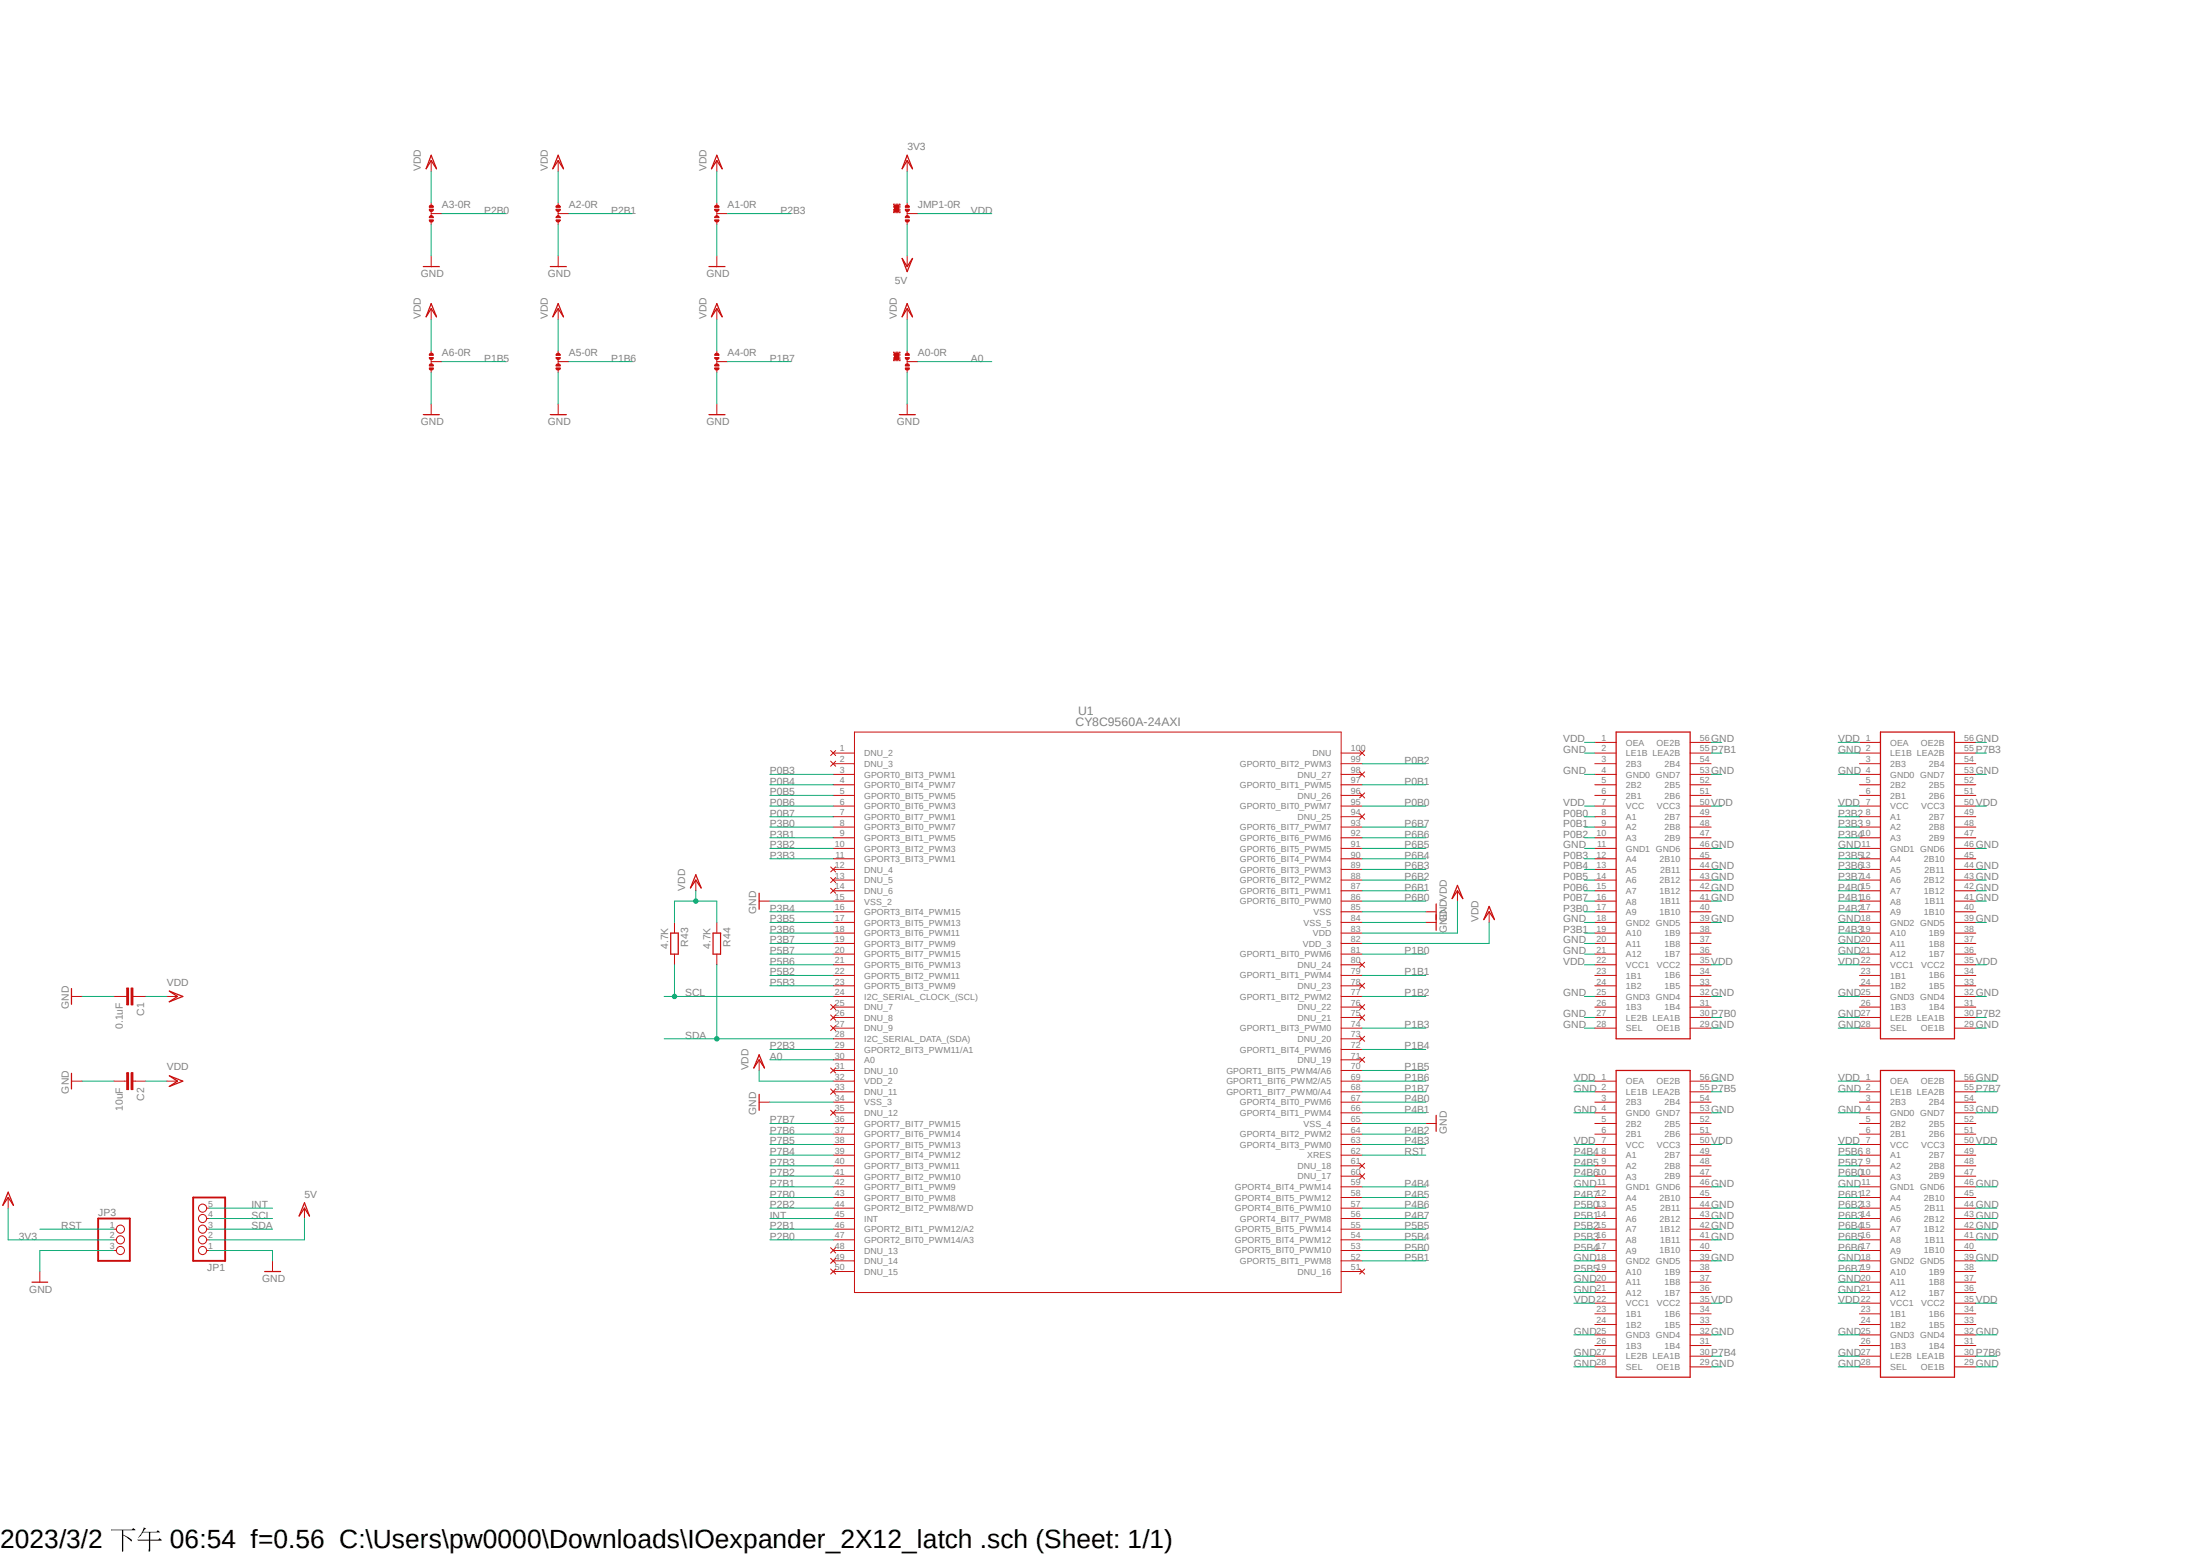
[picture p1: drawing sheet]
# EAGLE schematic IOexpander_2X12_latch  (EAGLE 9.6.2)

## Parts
A0  0R-JUMPA  [A0R-JMP]
A1  0R-JUMPA  [A0R-JMP]
A2  0R-JUMPA  [A0R-JMP]
A3  0R-JUMPA  [A0R-JMP]
A4  0R-JUMPA  [A0R-JMP]
A5  0R-JUMPA  [A0R-JMP]
A6  0R-JUMPA  [A0R-JMP]
C1  0.1uF  C-EUC0805  [C0805]
C2  10uF  C-EUC0805  [C0805]
JMP1  0R-JUMPA  [A0R-JMP]
JP1  PINHD-1X5  [1X05]
JP3  PINHD-1X3  [1X03]
R43  4.7K  R-EU_R0805  [R0805]
R44  4.7K  R-EU_R0805  [R0805]
U1  CY8C9560A-24AXI  [TQFP-100]
U$1  SN74ALVCH162260DLR  [SN74ALVCH162260DLR]
U$2  SN74ALVCH162260DLR  [SN74ALVCH162260DLR]
U$3  SN74ALVCH162260DLR  [SN74ALVCH162260DLR]
U$4  SN74ALVCH162260DLR  [SN74ALVCH162260DLR]

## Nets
3V3: JMP1.1 JP3.2 ; supply symbol labelled VDD
5V: JMP1.3 JP1.2 ; supply symbol labelled VDD
A0: A0.2 U1.30(A0)
GND: A0.3 A1.3 A2.3 A3.3 A4.3 A5.3 A6.3 C1.2 C2.2 JP1.1 JP3.3 U1.15(VSS_2) U1.34(VSS_3) U1.65(VSS_4) U1.84(VSS_5) U1.85(VSS) U$1.2(LE1B) U$1.4(GND0) U$1.11(GND1) U$1.18(GND2) U$1.20(A11) U$1.21(A12) U$1.25(GND3) U$1.27(LE2B) U$1.28(SEL) U$1.29(OE1B) U$1.32(GND4) U$1.39(GND5) U$1.41(1B11) U$1.42(1B12) U$1.43(2B12) U$1.44(2B11) U$1.46(GND6) U$1.53(GND7) U$1.56(OE2B) U$2.2(LE1B) U$2.4(GND0) U$2.11(GND1) U$2.18(GND2) U$2.20(A11) U$2.21(A12) U$2.25(GND3) U$2.27(LE2B) U$2.28(SEL) U$2.29(OE1B) U$2.32(GND4) U$2.39(GND5) U$2.41(1B11) U$2.42(1B12) U$2.43(2B12) U$2.44(2B11) U$2.46(GND6) U$2.53(GND7) U$2.56(OE2B) U$3.2(LE1B) U$3.4(GND0) U$3.11(GND1) U$3.18(GND2) U$3.20(A11) U$3.21(A12) U$3.25(GND3) U$3.27(LE2B) U$3.28(SEL) U$3.29(OE1B) U$3.32(GND4) U$3.39(GND5) U$3.41(1B11) U$3.42(1B12) U$3.43(2B12) U$3.44(2B11) U$3.46(GND6) U$3.53(GND7) U$3.56(OE2B) U$4.2(LE1B) U$4.4(GND0) U$4.11(GND1) U$4.18(GND2) U$4.20(A11) U$4.21(A12) U$4.25(GND3) U$4.27(LE2B) U$4.28(SEL) U$4.29(OE1B) U$4.32(GND4) U$4.39(GND5) U$4.41(1B11) U$4.42(1B12) U$4.43(2B12) U$4.44(2B11) U$4.46(GND6) U$4.53(GND7) U$4.56(OE2B)
INT: JP1.5 U1.45(INT)
P0B0: U1.95(GPORT0_BIT0_PWM7) U$1.8(A1)
P0B1: U1.97(GPORT0_BIT1_PWM5) U$1.9(A2)
P0B2: U1.99(GPORT0_BIT2_PWM3) U$1.10(A3)
P0B3: U1.3(GPORT0_BIT3_PWM1) U$1.12(A4)
P0B4: U1.4(GPORT0_BIT4_PWM7) U$1.13(A5)
P0B5: U1.5(GPORT0_BIT5_PWM5) U$1.14(A6)
P0B6: U1.6(GPORT0_BIT6_PWM3) U$1.15(A7)
P0B7: U1.7(GPORT0_BIT7_PWM1) U$1.16(A8)
P1B0: U1.81(GPORT1_BIT0_PWM6)
P1B1: U1.79(GPORT1_BIT1_PWM4)
P1B2: U1.77(GPORT1_BIT2_PWM2)
P1B3: U1.74(GPORT1_BIT3_PWM0)
P1B4: U1.72(GPORT1_BIT4_PWM6)
P1B5: A6.2 U1.70(GPORT1_BIT5_PWM4/A6)
P1B6: A5.2 U1.69(GPORT1_BIT6_PWM2/A5)
P1B7: A4.2 U1.68(GPORT1_BIT7_PWM0/A4)
P2B0: A3.2 U1.47(GPORT2_BIT0_PWM14/A3)
P2B1: A2.2 U1.46(GPORT2_BIT1_PWM12/A2)
P2B2: U1.44(GPORT2_BIT2_PWM8/WD)
P2B3: A1.2 U1.29(GPORT2_BIT3_PWM11/A1)
P3B0: U1.8(GPORT3_BIT0_PWM7) U$1.17(A9)
P3B1: U1.9(GPORT3_BIT1_PWM5) U$1.19(A10)
P3B2: U1.10(GPORT3_BIT2_PWM3) U$3.8(A1)
P3B3: U1.11(GPORT3_BIT3_PWM1) U$3.9(A2)
P3B4: U1.16(GPORT3_BIT4_PWM15) U$3.10(A3)
P3B5: U1.17(GPORT3_BIT5_PWM13) U$3.12(A4)
P3B6: U1.18(GPORT3_BIT6_PWM11) U$3.13(A5)
P3B7: U1.19(GPORT3_BIT7_PWM9) U$3.14(A6)
P4B0: U1.67(GPORT4_BIT0_PWM6) U$3.15(A7)
P4B1: U1.66(GPORT4_BIT1_PWM4) U$3.16(A8)
P4B2: U1.64(GPORT4_BIT2_PWM2) U$3.17(A9)
P4B3: U1.63(GPORT4_BIT3_PWM0) U$3.19(A10)
P4B4: U1.59(GPORT4_BIT4_PWM14) U$2.8(A1)
P4B5: U1.58(GPORT4_BIT5_PWM12) U$2.9(A2)
P4B6: U1.57(GPORT4_BIT6_PWM10) U$2.10(A3)
P4B7: U1.56(GPORT4_BIT7_PWM8) U$2.12(A4)
P5B0: U1.53(GPORT5_BIT0_PWM10) U$2.13(A5)
P5B1: U1.52(GPORT5_BIT1_PWM8) U$2.14(A6)
P5B2: U1.22(GPORT5_BIT2_PWM11) U$2.15(A7)
P5B3: U1.23(GPORT5_BIT3_PWM9) U$2.16(A8)
P5B4: U1.54(GPORT5_BIT4_PWM12) U$2.17(A9)
P5B5: U1.55(GPORT5_BIT5_PWM14) U$2.19(A10)
P5B6: U1.21(GPORT5_BIT6_PWM13) U$4.8(A1)
P5B7: U1.20(GPORT5_BIT7_PWM15) U$4.9(A2)
P6B0: U1.86(GPORT6_BIT0_PWM0) U$4.10(A3)
P6B1: U1.87(GPORT6_BIT1_PWM1) U$4.12(A4)
P6B2: U1.88(GPORT6_BIT2_PWM2) U$4.13(A5)
P6B3: U1.89(GPORT6_BIT3_PWM3) U$4.14(A6)
P6B4: U1.90(GPORT6_BIT4_PWM4) U$4.15(A7)
P6B5: U1.91(GPORT6_BIT5_PWM5) U$4.16(A8)
P6B6: U1.92(GPORT6_BIT6_PWM6) U$4.17(A9)
P6B7: U1.93(GPORT6_BIT7_PWM7) U$4.19(A10)
P7B0: U1.43(GPORT7_BIT0_PWM8) U$1.30(LEA1B)
P7B1: U1.42(GPORT7_BIT1_PWM9) U$1.55(LEA2B)
P7B2: U1.41(GPORT7_BIT2_PWM10) U$3.30(LEA1B)
P7B3: U1.40(GPORT7_BIT3_PWM11) U$3.55(LEA2B)
P7B4: U1.39(GPORT7_BIT4_PWM12) U$2.30(LEA1B)
P7B5: U1.38(GPORT7_BIT5_PWM13) U$2.55(LEA2B)
P7B6: U1.37(GPORT7_BIT6_PWM14) U$4.30(LEA1B)
P7B7: U1.36(GPORT7_BIT7_PWM15) U$4.55(LEA2B)
RST: JP3.1 U1.62(XRES)
SCL: JP1.4 R43.2 U1.24(I2C_SERIAL_CLOCK_(SCL))
SDA: JP1.3 R44.2 U1.28(I2C_SERIAL_DATA_(SDA))
VDD: A0.1 A1.1 A2.1 A3.1 A4.1 A5.1 A6.1 C1.1 C2.1 JMP1.2 R43.1 R44.1 U1.32(VDD_2) U1.82(VDD_3) U1.83(VDD) U$1.1(OEA) U$1.7(VCC) U$1.22(VCC1) U$1.35(VCC2) U$1.50(VCC3) U$2.1(OEA) U$2.7(VCC) U$2.22(VCC1) U$2.35(VCC2) U$2.50(VCC3) U$3.1(OEA) U$3.7(VCC) U$3.22(VCC1) U$3.35(VCC2) U$3.50(VCC3) U$4.1(OEA) U$4.7(VCC) U$4.22(VCC1) U$4.35(VCC2) U$4.50(VCC3)
Unconnected: U1.1(DNU_2) U1.2(DNU_3) U1.12(DNU_4) U1.13(DNU_5) U1.14(DNU_6) U1.25(DNU_7) U1.26(DNU_8) U1.27(DNU_9) U1.31(DNU_10) U1.33(DNU_11) U1.35(DNU_12) U1.48(DNU_13) U1.49(DNU_14) U1.50(DNU_15) U1.51(DNU_16) U1.60(DNU_17) U1.61(DNU_18) U1.71(DNU_19) U1.73(DNU_20) U1.75(DNU_21) U1.76(DNU_22) U1.78(DNU_23) U1.80(DNU_24) U1.94(DNU_25) U1.96(DNU_26) U1.98(DNU_27) U1.100(DNU) U$1.3(2B3) U$1.5(2B2) U$1.6(2B1) U$1.23(1B1) U$1.24(1B2) U$1.26(1B3) U$1.31(1B4) U$1.33(1B5) U$1.34(1B6) U$1.36(1B7) U$1.37(1B8) U$1.38(1B9) U$1.40(1B10) U$1.45(2B10) U$1.47(2B9) U$1.48(2B8) U$1.49(2B7) U$1.51(2B6) U$1.52(2B5) U$1.54(2B4) U$2.3(2B3) U$2.5(2B2) U$2.6(2B1) U$2.23(1B1) U$2.24(1B2) U$2.26(1B3) U$2.31(1B4) U$2.33(1B5) U$2.34(1B6) U$2.36(1B7) U$2.37(1B8) U$2.38(1B9) U$2.40(1B10) U$2.45(2B10) U$2.47(2B9) U$2.48(2B8) U$2.49(2B7) U$2.51(2B6) U$2.52(2B5) U$2.54(2B4) U$3.3(2B3) U$3.5(2B2) U$3.6(2B1) U$3.23(1B1) U$3.24(1B2) U$3.26(1B3) U$3.31(1B4) U$3.33(1B5) U$3.34(1B6) U$3.36(1B7) U$3.37(1B8) U$3.38(1B9) U$3.40(1B10) U$3.45(2B10) U$3.47(2B9) U$3.48(2B8) U$3.49(2B7) U$3.51(2B6) U$3.52(2B5) U$3.54(2B4) U$4.3(2B3) U$4.5(2B2) U$4.6(2B1) U$4.23(1B1) U$4.24(1B2) U$4.26(1B3) U$4.31(1B4) U$4.33(1B5) U$4.34(1B6) U$4.36(1B7) U$4.37(1B8) U$4.38(1B9) U$4.40(1B10) U$4.45(2B10) U$4.47(2B9) U$4.48(2B8) U$4.49(2B7) U$4.51(2B6) U$4.52(2B5) U$4.54(2B4)

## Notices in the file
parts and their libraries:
CY8C9560A-TQFP-100-L: COPYRIGHT: Copyright (C) 2022 Ultra Librarian. All rights reserved.
